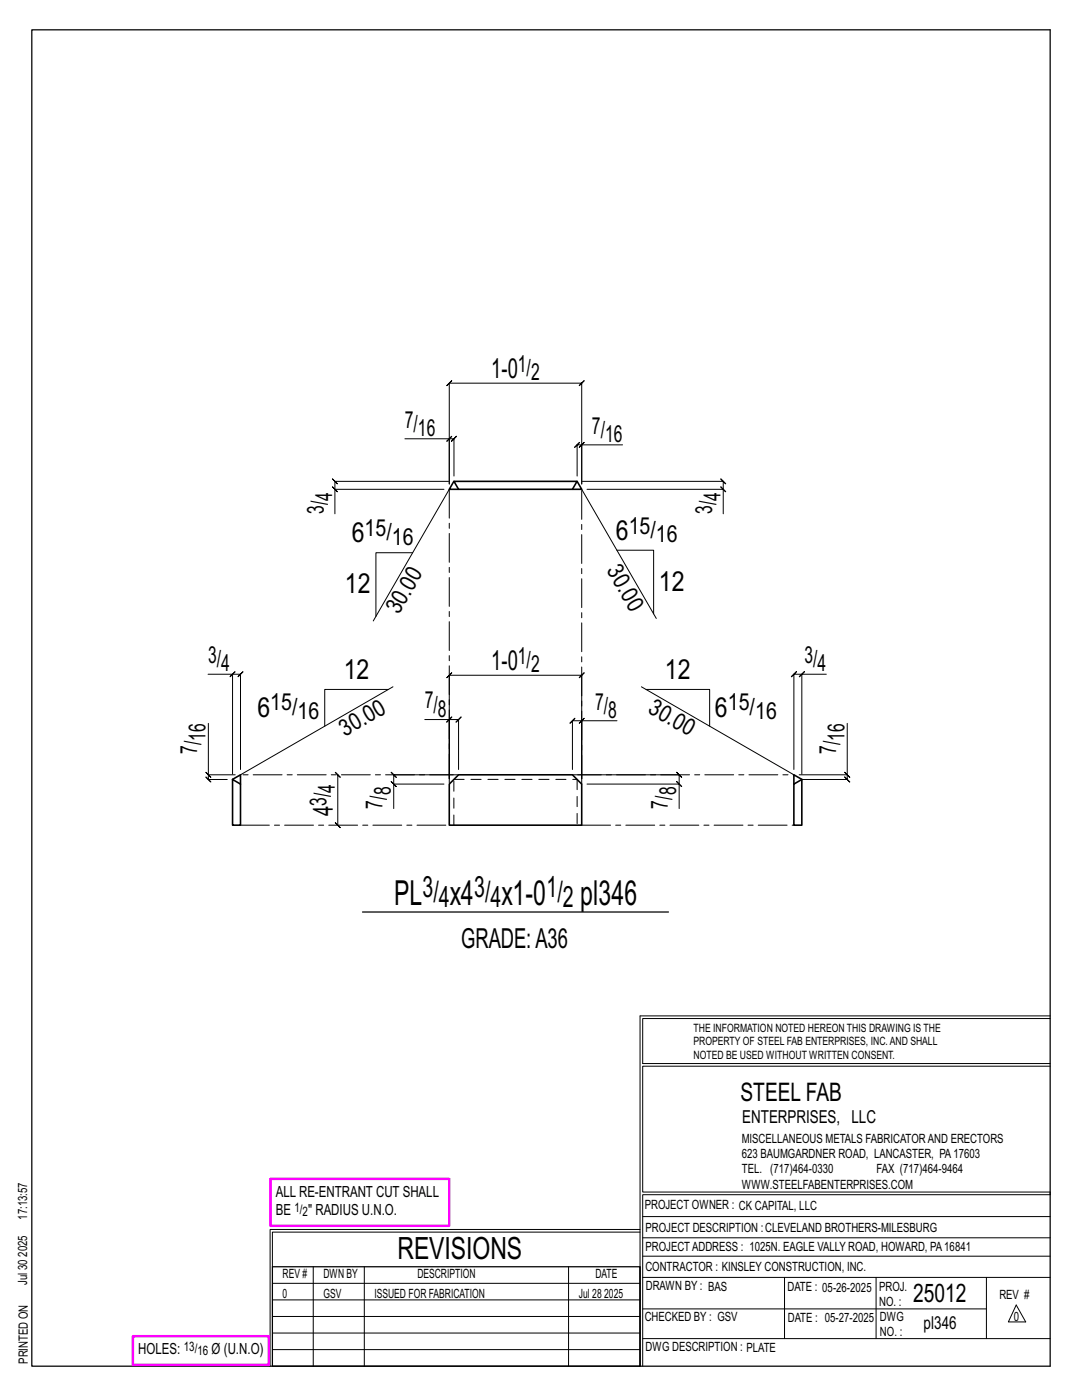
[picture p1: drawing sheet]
<svg xmlns="http://www.w3.org/2000/svg" width="216mm" height="279mm" viewBox="0 0 216 279" stroke-linecap="round" stroke-linejoin="round" font-family="sans-serif">
<g fill="none" stroke="#000" stroke-width=".2">
<path d="M66.3 97.2l1 1zM80.8 87.6h8.8v9v-20.1l-.5 .5 1-1-.5 .5h26.5l-.5 .5 1-1-.5 .5v20.1v-7.8h8.1M88.6 97.7h-21.8v4.8M89.1 88.1l1-1zM89.5 96.1h-22.7l-.5-.5 1 1-.5-.5v1.6M89.6 87.6h1l-.5 .5 1-1-.5 .5v7.4M89.6 97.7l-15.1 26.2M116.1 88.8l.5-.5-1 1zM116.1 88.8h-.9l.5-.5-1 1 .5-.5v6.2M116.1 97.7l14.9 25.7M116.2 96.1h28.1l-.5-.5 1 1-.5-.5v1.6M117.1 97.7h27.2v4.8"/>
<path d="M143.8 97.2l1 1zM82.3 110.3h-7.3v12.7M123.1 109.8h7.3v12.7M41.5 134.6h4.9v19.9M46.4 134.6h1.6l-.5 .5 1-1-.5 .5v19M46.9 134.1l-1 1zM77.5 137.6h-12.7v7.3M78.4 137.1l-30.4 17.5M128 137.1l30.4 17.5M128.9 137.6h12.7v7.3M159.5 135.1l1-1zM160 134.6h-1.6l.5-.5-1 1 .5-.5v19"/>
<path d="M164.9 134.6h-4.9v19.9M41.1 154.1l1 1zM41.6 144.4v10.2h5.3M41.6 154.6v1l-.5-.5 1 1-.5-.5h3.7M67.4 154.6l-.5-.5 1 1-.5-.5v10.1M78.1 156l1 1zM84.8 143.6h4.8v11.8v-20.6l-.5 .5 1-1-.5 .5h26.5l-.5 .5 1-1-.5 .5v20.6v-11.6h7M88.6 156.5h-10v4.9M89.6 143.6h1.9l-.5 .5 1-1-.5 .5v10M90.1 143.1l-1 1zM90.4 154.6h-11.8l-.5-.5 1 1-.5-.5v1.9M115.3 154.6h20.2l-.5-.5 1 1-.5-.5v1.9"/>
<path d="M116.1 143.8l.5-.5-1 1zM116.1 143.8h-1.9l.5-.5-1 1 .5-.5v9.8M117.1 156.5h18.4v4.9M135 156l1 1zM168.6 154.1l1 1zM169.1 144.4v10.2h-9.6M169.1 154.6v1l-.5-.5 1 1-.5-.5h-9.1M66.9 164.2l1 1zM127.7 202.7v70M127.7 202.7h81.8M209.5 203.3h-81.3v9h81.3M209.5 212.8h-81.3v25.1h81.3v.5h-81.3v34.3"/>
<path d="M54.4 259.4h73.3M54.4 256.1h73.3M62.5 252.8v19.9M72.7 252.8v19.9M113.4 252.8v19.9M127.7 245.4h-73.8v27.3M127.7 245.9h-73.3v6.9M128.2 242.8h81.3M128.2 254.9h81.3M128.2 250.7h81.3M128.2 247h81.3M156.5 254.9v12.2"/>
<path d="M174.8 254.9v12.2M196.8 254.9v12.2M54.4 269.3h73.3M54.4 266h73.3M54.4 262.7h73.3M128.2 261.2h68.6M128.2 267.1h81.3M202.8 260.4l1.9 3.4h-3.5z"/>
</g>
<path d="M6.3 6h203.2v266.7h-203.2zM72.3 182h61.1M54.4 252.8h73.3v19.9h-73.3z" fill="none" stroke="#000" stroke-width=".25"/>
<path d="M54 235.3h35.6v9.3h-35.6zM26.5 266.7h27.1v5.7h-27.1z" fill="none" stroke="#f0f" stroke-width=".5"/>
<path d="M90.6 96.1h24.5l-.9 1.6h-22.7zM90.6 96.1l-1 1.6h1.9M115.1 96.1l1 1.6h-1.9M46.4 155.6l1.6 .9v8.2h-1.6zM46.4 155.5l1.6-.9v1.9M46.4 155.5v.1M89.6 156.5l1.9-1.9h22.7l1.9 1.9v8.2h-26.5zM158.4 156.5l1.6-.9v9.1h-1.6zM160 155.5l-1.6-.9v1.9M160 155.5v.1" fill="none" stroke="#000" stroke-width=".32"/>
<path d="M90.6 155.5h24.5M115.2 155.6v9.1M90.6 164.7v-9.1" fill="none" stroke="#000" stroke-width=".2" stroke-dasharray="2 1.4"/>
<path d="M89.6 97.7v58.8M91.5 154.6h-43.5M114.2 154.6h44.2M116.1 156.5v-58.8M48 164.7h41.6M116.1 164.7h42.3" fill="none" stroke="#000" stroke-width=".2" stroke-dasharray="5.8 1 1 1"/>
<g font-size="6.9">
<text x="78.7" y="180.6">PL</text>
<text x="89.8" y="180.6">x4</text>
<text x="100.1" y="180.6">x1-0</text>
<text x="115.8" y="180.6">pl346</text>
</g>
<text font-size="6.1" x="79.3" y="251.3">REVISIONS</text>
<g font-size="5.9">
<text x="84.3" y="179">3/</text>
<text x="94.6" y="179">3/</text>
<text x="109" y="179">1/</text>
<text x="87.6" y="181.1">4</text>
<text x="97.9" y="181.1">4</text>
<text x="112.3" y="181.1">2</text>
</g>
<g font-size="5.5">
<text x="98" y="75.5">1-0</text>
<text x="122.9" y="107.8">6</text>
<text x="70.2" y="108.3">6</text>
<text x="68.8" y="118.4">12</text>
<text x="131.5" y="117.9">12</text>
<text x="68.6" y="135.5">12</text>
<text x="98" y="133.8">1-0</text>
<text x="132.7" y="135.5">12</text>
<text x="51.4" y="143">6</text>
<text x="142.7" y="143">6</text>
<text x="66.4" y="162.9" transform="rotate(-90 66.4 162.9)">4</text>
<text x="92" y="189.3">GRADE:A36</text>
</g>
<g font-size="5.1">
<text x="147.8" y="219.8">STEEL FAB</text>
<text x="182.2" y="259.9">25012</text>
</g>
<g font-size="4.7">
<text x="103.3" y="74.2">1/</text>
<text x="106" y="75.9">2</text>
<text x="80.8" y="85.3">7/</text>
<text x="83.4" y="87">16</text>
<text x="118.1" y="86.5">7/</text>
<text x="120.7" y="88.2">16</text>
<text x="66.2" y="99.9" transform="rotate(-90 66.2 99.9)">4</text>
<text x="143.7" y="99.9" transform="rotate(-90 143.7 99.9)">4</text>
<text x="64.6" y="102.5" transform="rotate(-90 64.6 102.5)">3/</text>
<text x="72.8" y="107">15/</text>
<text x="125.4" y="106.5">15/</text>
<text x="142.1" y="102.5" transform="rotate(-90 142.1 102.5)">3/</text>
<text x="78.2" y="108.7">16</text>
<text x="121" y="113.8" transform="rotate(60 121 113.8)">30.0</text>
<text x="130.9" y="108.2">16</text>
<text x="79.6" y="122.8" transform="rotate(-60 79.6 122.8)">30.0</text>
<text x="41.5" y="132.3">3/</text>
<text x="44.1" y="134">4</text>
<text x="103.3" y="132.5">1/</text>
<text x="106" y="134.2">2</text>
<text x="160.5" y="132.3">3/</text>
<text x="163.1" y="134">4</text>
<text x="53.9" y="141.8">15/</text>
<text x="59.4" y="143.4">16</text>
<text x="84.8" y="141.4">7/</text>
<text x="87.4" y="143">8</text>
<text x="118.8" y="141.6">7/</text>
<text x="121.4" y="143.3">8</text>
<text x="129.1" y="142.1" transform="rotate(30 129.1 142.1)">30.00</text>
<text x="145.2" y="141.8">15/</text>
<text x="150.7" y="143.4">16</text>
<text x="41" y="147.8" transform="rotate(-90 41 147.8)">16</text>
<text x="68.8" y="147.1" transform="rotate(-30 68.8 147.1)">30.00</text>
<text x="168.5" y="147.8" transform="rotate(-90 168.5 147.8)">16</text>
<text x="39.3" y="150.5" transform="rotate(-90 39.3 150.5)">7/</text>
<text x="166.8" y="150.5" transform="rotate(-90 166.8 150.5)">7/</text>
<text x="65.2" y="160.8" transform="rotate(-90 65.2 160.8)">3/</text>
<text x="66.8" y="158.2" transform="rotate(-90 66.8 158.2)">4</text>
<text x="76.3" y="161.4" transform="rotate(-90 76.3 161.4)">7/</text>
<text x="78" y="158.8" transform="rotate(-90 78 158.8)">8</text>
<text x="133.3" y="161.4" transform="rotate(-90 133.3 161.4)">7/</text>
<text x="134.9" y="158.8" transform="rotate(-90 134.9 158.8)">8</text>
</g>
<g font-size="3.6">
<text x="148.1" y="224.1">ENTERPRISES, LLC</text>
<text x="184.3" y="265.2">pl346</text>
</g>
<g font-size="3.1">
<text x="55" y="238.9">ALL RE-ENTRANT CUT SHALL</text>
<text x="55" y="242.5">BE</text>
<text x="61.5" y="242.5">&quot; RADIUS U.N.O.</text>
<text x="27.6" y="270.2">HOLES:</text>
<text x="42.2" y="270.2">Ø (U.N.O)</text>
</g>
<g font-size="2.6">
<text x="58.8" y="241.8">1/</text>
<text x="60.4" y="242.7">2</text>
<text x="36.7" y="269.6">13/</text>
<text x="39.4" y="270.5">16</text>
</g>
<g font-size="2.5">
<text x="148" y="231.2">623 BAUMGARDNER ROAD, LANCASTER, PA17603</text>
<text x="148" y="228.1">MISCELLANEOUS METALS FABRICATORAND ERECTORS</text>
<text x="148" y="237.2">WWW.STEELFABENTERPRISES.COM</text>
<text x="148" y="234.2">TEL. (717)464-0330</text>
<text x="174.9" y="234.2">FAX (717)464-9464</text>
<text x="5.4" y="243.4" transform="rotate(-90 5.4 243.4)">17:13:57</text>
<text x="128.7" y="241.3">PROJECT OWNER : CK CAPITAL, LLC</text>
<text x="128.8" y="246">PROJECT DESCRIPTION :CLEVELAND BROTHERS-MILESBURG</text>
<text x="5.4" y="250.8" transform="rotate(-90 5.4 250.8)">2025</text>
<text x="128.8" y="249.7">PROJECTADDRESS : 1025N. EAGLE VALLY ROAD, HOWARD, PA16841</text>
<text x="5.4" y="256.5" transform="rotate(-90 5.4 256.5)">Jul 30</text>
<text x="56.4" y="255">REV #</text>
<text x="64.5" y="255">DWN BY</text>
<text x="83.3" y="255">DESCRIPTION</text>
<text x="118.8" y="255">DATE</text>
<text x="128.8" y="253.7">CONTRACTOR : KINSLEY CONSTRUCTION, INC.</text>
<text x="128.9" y="257.5">DRAWN BY : BAS</text>
<text x="157.1" y="257.6">DATE : 05-26-2025</text>
<text x="175.4" y="257.7">PROJ.</text>
<text x="56.4" y="259">0</text>
<text x="64.5" y="259">GSV</text>
<text x="74.7" y="259">ISSUED FOR FABRICATION</text>
<text x="115.5" y="259">Jul 28</text>
<text x="120.6" y="259">2025</text>
<text x="128.6" y="263.7">CHECKED BY : GSV</text>
<text x="157.2" y="263.7">DATE : 05-27-2025</text>
<text x="175.4" y="260.7">NO. :</text>
<text x="175.6" y="263.7">DWG</text>
<text x="199.4" y="259.2">REV #</text>
<text x="202.3" y="263.7">0</text>
<text x="128.8" y="269.7">DWG DESCRIPTION : PLATE</text>
<text x="175.6" y="266.7">NO. :</text>
<text x="5.5" y="272.2" transform="rotate(-90 5.5 272.2)">PRINTED ON</text>
</g>
<g font-size="2.3">
<text x="138.4" y="208.6">PROPERTY OF STEEL FAB ENTERPRISES, INC.AND SHALL</text>
<text x="138.4" y="205.9">THE INFORMATION NOTED HEREON THIS DRAWING IS THE</text>
<text x="138.4" y="211.3">NOTED BE USED WITHOUT WRITTEN CONSENT.</text>
</g>
</svg>
